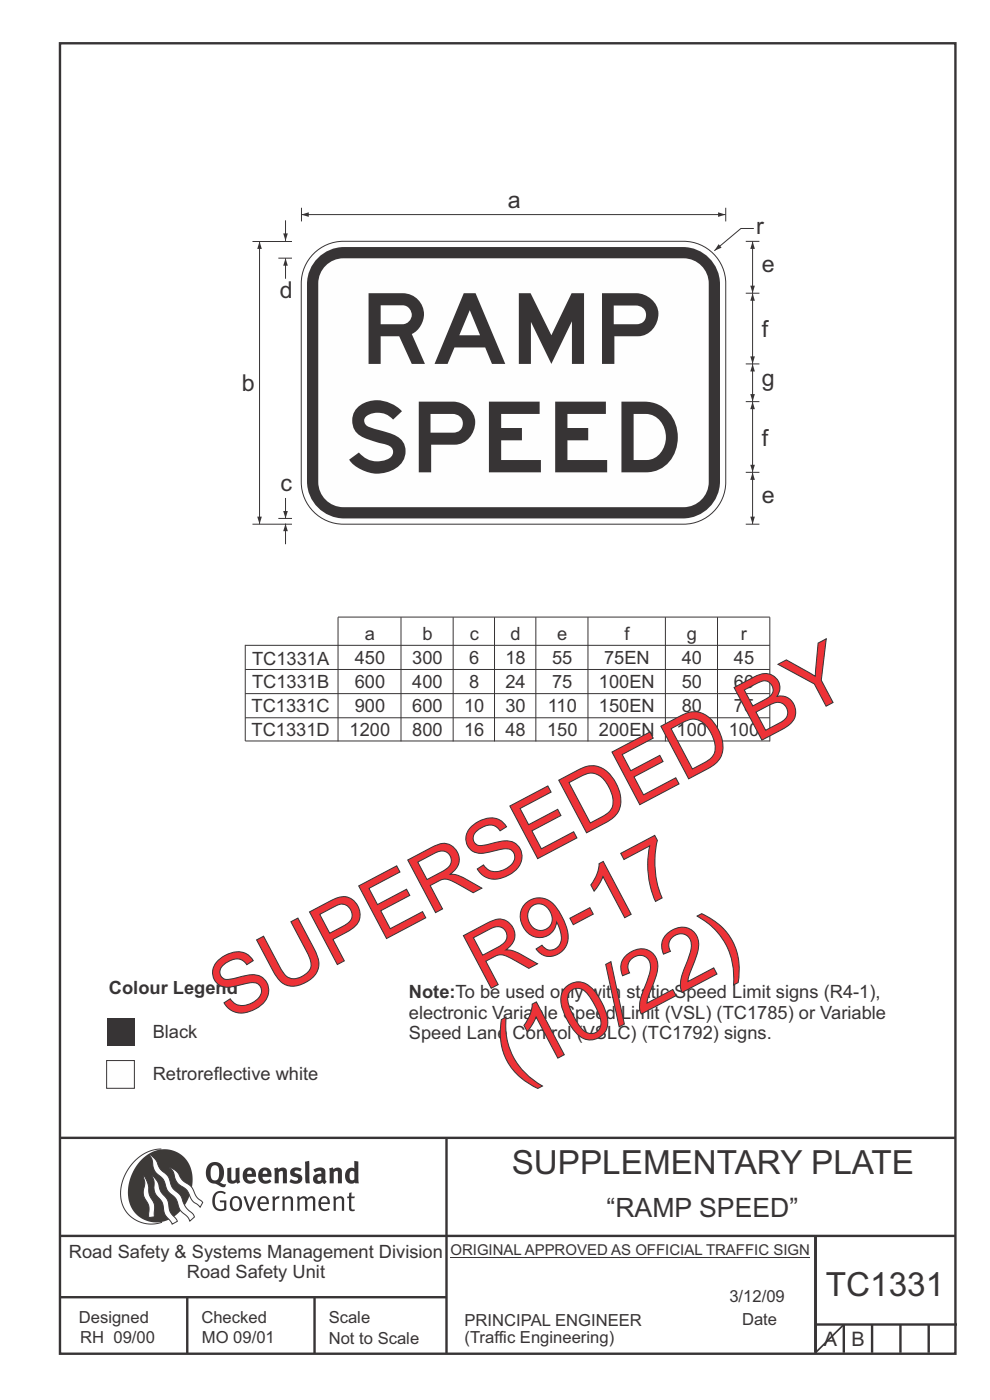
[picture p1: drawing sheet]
<svg xmlns="http://www.w3.org/2000/svg" width="210mm" height="297mm" viewBox="0 0 210 297" stroke-linecap="round" stroke-linejoin="round" font-family="sans-serif">
<g fill="none" stroke="#373435" stroke-width=".51">
<path d="M12.7 9.2h190v278h-190zM12.7 241.4h190M94.7 241.4v45.8M12.7 275.2h82M12.7 262.2h190.1M39.7 275.2v12M66.7 275.2v12M173 262.1v24.9M173 281h30M179 281v6M185 281v6M191 281v6"/>
<path d="M197 281v6"/>
</g>
<path d="M95.5 266.7h76.3" fill="none" stroke="#373435" stroke-width=".21"/>
<path d="M34.2 243.8a9.5 9.5 0 0 0-8.6 10.4 6.5 6.5 0 0 0 8.8 5.1" fill="none" stroke="#3d3a38" stroke-width=".21"/>
<path d="M30.1 245.9a6.1 6.1 0 0 1 7.3-1.6 6.1 6.1 0 0 1 3.4 6.7 8.8 8.8 0 0 1-7.1 8.3 6.1 6.1 0 0 1-6.5-7.5 10.5 10.5 0 0 1 2.9-5.9z" fill-rule="evenodd" fill="#3d3a38"/>
<g fill="#fefefe" stroke="#3d3a38" stroke-width=".21">
<path d="M30.4 249.4l.3 .3 .6 1.2 .4 2.5 1 2 .1 2.7-1.2 .2v-2.5l-1-1.8-.2-.7 .3-2.4z" fill-rule="evenodd"/>
<path d="M36 247.7l.5 .2 .9 .6 1.3 1.8 2 1.5 1 2.1 1.3 1.2-.5 1-1.7-1.4-1.2-2.3-1.9-1.4-.6-.9-.4-1.5z" fill-rule="evenodd"/>
<path d="M31.7 244.9l.3 .2 .9 .8 1.1 2 1.6 1.6 1 2.4 1.6 1.6 1.2 2.6 1.6 1.6 .2 .5-.9 .9-.5-.9-1.6-1.5-1-2.5-1.7-1.6-.9-2.4-1.7-1.7-.4-1-.3-1.5z" fill-rule="evenodd"/>
<path d="M32.2 249.4l.5 .4 .7 .9 .7 2.1 1.5 1.9 .5 2.4 1.5 1.8v.2l-1.1 .6-1.6-2.1-.5-2.6-1.5-1.9-.2-.9v-1.7z" fill-rule="evenodd"/>
</g>
<g fill="#373435">
<path d="M45.6 253.1l.5-.3 .7-.2 .6 .1 .5 .4-.2 .3-.9-.4-.8 .3-.3 .6-.1 1.1 .1 .7 .3 .5 .5 .3h.6l.4-.1v-1.3h-.8l-.1-.4h1.4v1.9l-.7 .3h-.8l-.6-.2-.5-.5-.3-.7-.1-1 .2-.8z" fill-rule="evenodd"/>
<path d="M49.5 254.3l.7-.1 .5 .4 .1 1.3-.2 .4-.3 .2h-.5l-.4-.4-.1-1zM49.2 254.1l-.5 1.1 .3 1.1 .7 .6 1-.1 .4-.4 .2-.6v-.7l-.2-.7-.3-.4-.5-.2h-.6z" fill-rule="evenodd"/>
<path d="M51.6 253.9l.5-.1 .9 2.6 .8-2.6h.5l-1.1 3.1h-.5z" fill-rule="evenodd"/>
<path d="M55.4 254.3l.4-.2 .4 .1 .3 .3v.6h-1.3zM55.1 254.1l-.5 .9v.8l.3 .6 .4 .4 .5 .1 1.1-.3h.1l-.2-.4-.6 .3-.7-.1-.2-.3-.1-.5v-.2h1.8l-.2-1.2-.8-.4h-.5z" fill-rule="evenodd"/>
<path d="M57.7 253.9l.5-.1 .1 .4 .5-.4h.5l-.2 .5h-.4l-.3 .4-.1 2.2h-.5z" fill-rule="evenodd"/>
<path d="M59.8 253.9l.5-.1a.24 .24 0 0 0 .1 .4 .24 .24 0 0 0 .3-.3l.8-.1 .6 .4 .1 2.7h-.5v-2.4l-.2-.2-.3-.1-.8 .4v2.3h-.5z" fill-rule="evenodd"/>
<path d="M63 253.9l.5-.1a.24 .24 0 0 0 .1 .3 .24 .24 0 0 0 .3-.2l.6-.1 .5 .2a.23 .23 0 0 0 .2 .2 .23 .23 0 0 0 .2-.2l.8-.2 .6 .4 .1 2.7h-.5v-2.4l-.1-.2-.3-.1-.8 .4v2.3h-.5v-2.4l-.1-.2-.3-.1-.8 .4v2.3h-.4z" fill-rule="evenodd"/>
<path d="M68.4 254.3l.4-.2 .4 .2 .3 .8h-1.4zM68 254.1l-.4 .9v.8l.2 .6 .4 .4 .5 .1 1-.2 .2-.1-.2-.4-.6 .3-.7-.1-.3-.4v-.6h1.9l-.2-1.1-.4-.4-.5-.1h-.5z" fill-rule="evenodd"/>
<path d="M70.7 253.9l.4-.1a.24 .24 0 0 0 .2 .4 .24 .24 0 0 0 .3-.3l.8-.1 .5 .4 .1 2.7h-.5v-2.4l-.1-.2-.3-.1-.9 .4v2.3h-.4z" fill-rule="evenodd"/>
<path d="M74.1 253.1l.5-.1-.1 .8h.8l-.2 .4h-.6v2.2l.2 .2 .5-.1 .1 .3-.3 .1h-.6l-.3-.4-.1-2.3h-.4v-.4h.4z" fill-rule="evenodd"/>
<path d="M45 247.4l.4-.2h.4l.6 .6v1.8l-.2 .5-.3 .3-.7-.1-.4-.5-.1-1.5zM44.3 247l-.4 .6-.2 .9v1l.4 .8 .6 .6 1.1 .2 1.5 .8 .5-.1 .2-.6h-.6l-.8-.4 .7-.9 .2-1.5a1.91 1.91 0 0 0-1.1-1.7 1.91 1.91 0 0 0-2.1 .3z" fill-rule="evenodd"/>
<path d="M48.2 247.8l.9-.1v2.4l.1 .3 .3 .1 .5-.3v-2.4l.8-.1v2.6l.2 .5-.7 .3a.39 .39 0 0 0-.7 0l-.8-.1-.5-.4z" fill-rule="evenodd"/>
<path d="M52.6 248.4l.3-.1 .3 .1 .2 .6h-1zM51.9 248.1l-.3 .4-.1 .8 .1 .7 .3 .7 .5 .3 .6 .1 .7-.1 .6-.3-.4-.5-.4 .2-.5 .1-.4-.2-.2-.4v-.2h1.9l-.1-1.1-.3-.6-1-.3-.5 .1z" fill-rule="evenodd"/>
<path d="M55.9 248.4l.3-.1 .3 .1 .2 .6h-1zM55.2 248.1l-.3 .5-.1 .8 .1 .7 .3 .6 .5 .3 .6 .1 .7-.1 .6-.3-.4-.5-.5 .2h-.6l-.4-.5v-.2h1.9l-.1-1-.3-.7-.5-.2-.5-.1-.5 .1z" fill-rule="evenodd"/>
<path d="M58.1 247.9l.8-.2 .1 .4 1-.4 .7 .3 .2 .5v2.5h-.9v-2.2l-.2-.4-.7 .3v2.3h-.8z" fill-rule="evenodd"/>
<path d="M61.8 248l.9-.3 1.3 .3-.3 .5-.8-.2-.4 .3 .1 .2 1 .4 .4 .4 .1 .8-.5 .5-1 .2-1.2-.3 .3-.7 1.1 .4 .2-.1 .2-.2-.1-.4-1-.2-.4-.3-.2-.7z" fill-rule="evenodd"/>
<path d="M67.4 249.7l.8-.1-.1 .7-.3 .2h-.3l-.2-.4zM66.5 248.1l.3 .7 .8-.4 .5 .2a.35 .35 0 0 1 0 .4 .35 .35 0 0 1-.5 0l-1 .4-.2 1 .2 .4 .3 .2 1.1 .1a.49 .49 0 0 1 .9 .1l.4-.5-.3-.4v-1.8l-.2-.5-.4-.3h-.6z" fill-rule="evenodd"/>
<path d="M69.8 247.9l.8-.2 .1 .4 1-.4 .7 .3 .1 .5v2.5h-.8v-2.3l-.3-.3-.6 .3v2.3h-.9z" fill-rule="evenodd"/>
<path d="M74.4 248.5l.4-.1 .4 .2v1.6l-.4 .2-.4-.1-.2-.3v-1zM75.2 246.3v1.3a.19 .19 0 0 1-.1 .3 .19 .19 0 0 1-.3-.2l-.8 .1-.5 .6-.3 .9 .1 1 .3 .5 .6 .3h.6l.5-.3 .1 .2h.7l-.1-4.6z" fill-rule="evenodd"/>
<path d="M64.7 246.5l.9-.2 .1 4.7h-.8l-.1-.3z" fill-rule="evenodd"/>
</g>
<path d="M179 281l-6 6" fill="none" stroke="#373435" stroke-width=".35"/>
<path d="M22.6 216h5.9v5.9h-5.9z" fill-rule="evenodd" fill="#373435"/>
<g fill="#fefefe" stroke="#373435" stroke-width=".21">
<path d="M22.6 225h5.9v5.9h-5.9z" fill-rule="evenodd"/>
<path d="M66.5 53.8a8.9 8.9 0 0 1 6.3-2.6h72.2a9 9 0 0 1 8.9 8.9v42.2a9 9 0 0 1-8.9 8.9h-72.2a9 9 0 0 1-8.9-8.9v-42.2a8.9 8.9 0 0 1 2.6-6.3z" fill-rule="evenodd"/>
</g>
<path d="M67.4 54.7a7.9 7.9 0 0 1 5.6-2.3h71.9a7.9 7.9 0 0 1 7.8 7.9v41.8a7.9 7.9 0 0 1-7.8 7.9h-71.9a7.9 7.9 0 0 1-7.9-7.9v-41.8a7.9 7.9 0 0 1 2.3-5.6z" fill-rule="evenodd" fill="#373435"/>
<path d="M69.1 56.4a5.3 5.3 0 0 1 3.7-1.6h72.2a5.4 5.4 0 0 1 5.3 5.3v42.2a5.4 5.4 0 0 1-5.3 5.3h-72.2a5.4 5.4 0 0 1-5.3-5.3v-42.2a5.3 5.3 0 0 1 1.6-3.7z" fill-rule="evenodd" fill="#fefefe"/>
<path d="M64 44.1v2.9M153.9 44.1v2.9M158.2 51.2h2.9M158.2 77.2h2.9M158.2 62.2h2.9M158.2 85.2h2.9M158.2 111.2h2.9M158.2 100.2h2.9M159.6 100.2v11" fill="none" stroke="#373435" stroke-width=".21"/>
<g fill="#373435">
<path d="M159.2 109.6h.9l-.5 1.6z"/>
<path d="M159.6 100.2l.5 1.6h-.9z"/>
</g>
<path d="M159.6 85.2v15" fill="none" stroke="#373435" stroke-width=".21"/>
<g fill="#373435">
<path d="M159.2 98.6h.9l-.5 1.6z"/>
<path d="M159.6 85.2l.5 1.6h-.9z"/>
</g>
<path d="M159.6 77.2v8" fill="none" stroke="#373435" stroke-width=".21"/>
<g fill="#373435">
<path d="M159.2 83.6h.9l-.5 1.6z"/>
<path d="M159.6 77.2l.5 1.6h-.9z"/>
</g>
<path d="M159.6 62.2v15" fill="none" stroke="#373435" stroke-width=".21"/>
<g fill="#373435">
<path d="M159.2 75.6h.9l-.5 1.6z"/>
<path d="M159.6 62.2l.5 1.6h-.9z"/>
</g>
<path d="M159.6 51.2v11" fill="none" stroke="#373435" stroke-width=".21"/>
<g fill="#373435">
<path d="M159.2 60.6h.9l-.5 1.6z"/>
<path d="M159.6 51.2l.5 1.6h-.9z"/>
</g>
<path d="M63.9 45.5h90" fill="none" stroke="#373435" stroke-width=".21"/>
<g fill="#373435">
<path d="M152.3 45l1.6 .5-1.6 .5z"/>
<path d="M63.9 45.5l1.6-.5v1z"/>
</g>
<path d="M159.9 48.5h-2.7l-5.7 4.7" fill="none" stroke="#373435" stroke-width=".21"/>
<path d="M152.4 51.8l.7 .7-1.6 .7z" fill="#373435"/>
<path d="M53.6 51.2h8.3M55.1 51.2v60M59 54.8h2.9M53.6 111.2h8.3M59 110h2.9" fill="none" stroke="#373435" stroke-width=".21"/>
<g fill="#373435">
<path d="M54.6 109.6h.9l-.4 1.6z"/>
<path d="M55.1 51.2l.4 1.6h-.9z"/>
</g>
<path d="M60.6 105.6v4.4" fill="none" stroke="#373435" stroke-width=".21"/>
<path d="M60.1 108.4h1l-.5 1.6z" fill="#373435"/>
<path d="M60.6 46.7v4.4" fill="none" stroke="#373435" stroke-width=".21"/>
<path d="M60.1 49.5h1l-.5 1.6z" fill="#373435"/>
<path d="M60.6 111.1v4.4" fill="none" stroke="#373435" stroke-width=".21"/>
<path d="M60.6 111.1l.5 1.6h-1z" fill="#373435"/>
<path d="M60.6 54.8v4.3" fill="none" stroke="#373435" stroke-width=".21"/>
<path d="M60.6 54.8l.5 1.6h-1z" fill="#373435"/>
<g fill="none" stroke="#373435" stroke-width=".21">
<path d="M52 136.8v20.4h111.3M52 136.9h111.3M85.1 130.9v26.4M96.1 130.9v26.4M104.9 130.9v26.4M113.7 130.9v26.4M124.7 130.9v26.4M141.1 130.9v26.4M152.2 130.9v26.4M52 152.3h111.3M52 147.1h111.3M52 142h111.3"/>
<path d="M71.7 157.3v-26.4h91.6v26.4"/>
</g>
<g font-size="17.6" fill="#ed3237">
<text x="103" y="210.3" transform="rotate(-28 103 210.3)">R9-17</text>
<text x="48.7" y="216.7" transform="rotate(-28 48.7 216.7)">SUPERSEDED BY</text>
<text x="108.7" y="229.6" transform="rotate(-28 108.7 229.6)">(10/22)</text>
</g>
<g font-size="15" fill="#373435">
<text x="78.2" y="77.2">RAMP</text>
<text x="74.1" y="100.2">SPEED</text>
</g>
<g font-size="7.1" fill="#373435">
<text x="108.6" y="249.1">SUPPLEMENTARY PLATE</text>
<text x="175.2" y="275">TC1331</text>
</g>
<text font-size="5.6" fill="#373435" x="128.7" y="258.2">“RAMP SPEED”</text>
<g font-size="4.9" fill="#373435">
<text x="107.7" y="44.2">a</text>
<text x="160.4" y="49.6">r</text>
<text x="161.6" y="57.8">e</text>
<text x="59.3" y="63.2">d</text>
<text x="161.6" y="71.6">f</text>
<text x="51.3" y="83">b</text>
<text x="161.6" y="81.8">g</text>
<text x="161.6" y="94.6">f</text>
<text x="59.5" y="104.2">c</text>
<text x="161.6" y="106.8">e</text>
</g>
<g font-size="4.2" fill="#373435">
<text x="174.7" y="285.6">A</text>
<text x="180.6" y="285.6">B</text>
</g>
<g font-size="3.9" fill="#373435">
<text x="77.4" y="135.8">a</text>
<text x="89.6" y="135.8">b</text>
<text x="99.6" y="135.8">c</text>
<text x="108.3" y="135.8">d</text>
<text x="118.2" y="135.8">e</text>
<text x="132.4" y="135.8">f</text>
<text x="145.7" y="135.8">g</text>
<text x="157.2" y="135.8">r</text>
<text x="53.5" y="141">TC1331A</text>
<text x="75.2" y="140.9">450</text>
<text x="87.4" y="140.9">300</text>
<text x="99.5" y="140.9">6</text>
<text x="107.2" y="140.9">18</text>
<text x="117.1" y="140.9">55</text>
<text x="128.1" y="140.8">75EN</text>
<text x="144.6" y="140.9">40</text>
<text x="155.7" y="140.9">45</text>
<text x="53.5" y="146">TC1331B</text>
<text x="75.2" y="145.9">600</text>
<text x="87.4" y="145.9">400</text>
<text x="99.5" y="145.9">8</text>
<text x="107.2" y="145.9">24</text>
<text x="117.1" y="145.9">75</text>
<text x="127" y="145.9">100EN</text>
<text x="144.6" y="145.9">50</text>
<text x="155.7" y="145.9">60</text>
<text x="53.4" y="151.1">TC1331C</text>
<text x="75.2" y="151">900</text>
<text x="87.4" y="151">600</text>
<text x="98.4" y="151">10</text>
<text x="107.2" y="151">30</text>
<text x="116.2" y="151">110</text>
<text x="127" y="151">150EN</text>
<text x="144.6" y="151">80</text>
<text x="155.7" y="151">75</text>
<text x="53.4" y="156.2">TC1331D</text>
<text x="74.2" y="156.1">1200</text>
<text x="87.4" y="156.1">800</text>
<text x="98.4" y="156.1">16</text>
<text x="107.2" y="156.1">48</text>
<text x="116" y="156.1">150</text>
<text x="127" y="156">200EN</text>
<text x="143.5" y="156.1">100</text>
<text x="154.6" y="156.1">100</text>
<text x="23.1" y="210.8">Colour Legend</text>
<text x="86.7" y="211.8">Note:To be used only with static Speed Limit signs (R4-1),</text>
<text x="32.4" y="220.2">Black</text>
<text x="86.7" y="220.5">Speed Lane Control (VSLC) (TC1792) signs.</text>
<text x="86.7" y="216.1">electronic Variable Speed Limit (VSL) (TC1785) or Variable</text>
<text x="32.4" y="229.2">Retroreflective white</text>
<text x="14.6" y="266.8">Road Safety &amp; Systems Management Division</text>
<text x="39.6" y="271.1">Road Safety Unit</text>
</g>
<g font-size="3.5" fill="#373435">
<text x="16.7" y="280.6">Designed</text>
<text x="42.7" y="280.6">Checked</text>
<text x="69.7" y="280.6">Scale</text>
<text x="98.5" y="281.3">PRINCIPAL ENGINEER</text>
<text x="154.7" y="276.2">3/12/09</text>
<text x="157.4" y="281.2">Date</text>
<text x="17" y="284.8">RH 09/00</text>
<text x="42.8" y="284.8">MO 09/01</text>
<text x="69.7" y="285.2">Not to Scale</text>
<text x="98.5" y="284.8">(Traffic Engineering)</text>
</g>
<text font-size="3.2" fill="#373435" x="95.5" y="266.3">ORIGINAL APPROVED AS OFFICIAL TRAFFIC SIGN</text>
</svg>
